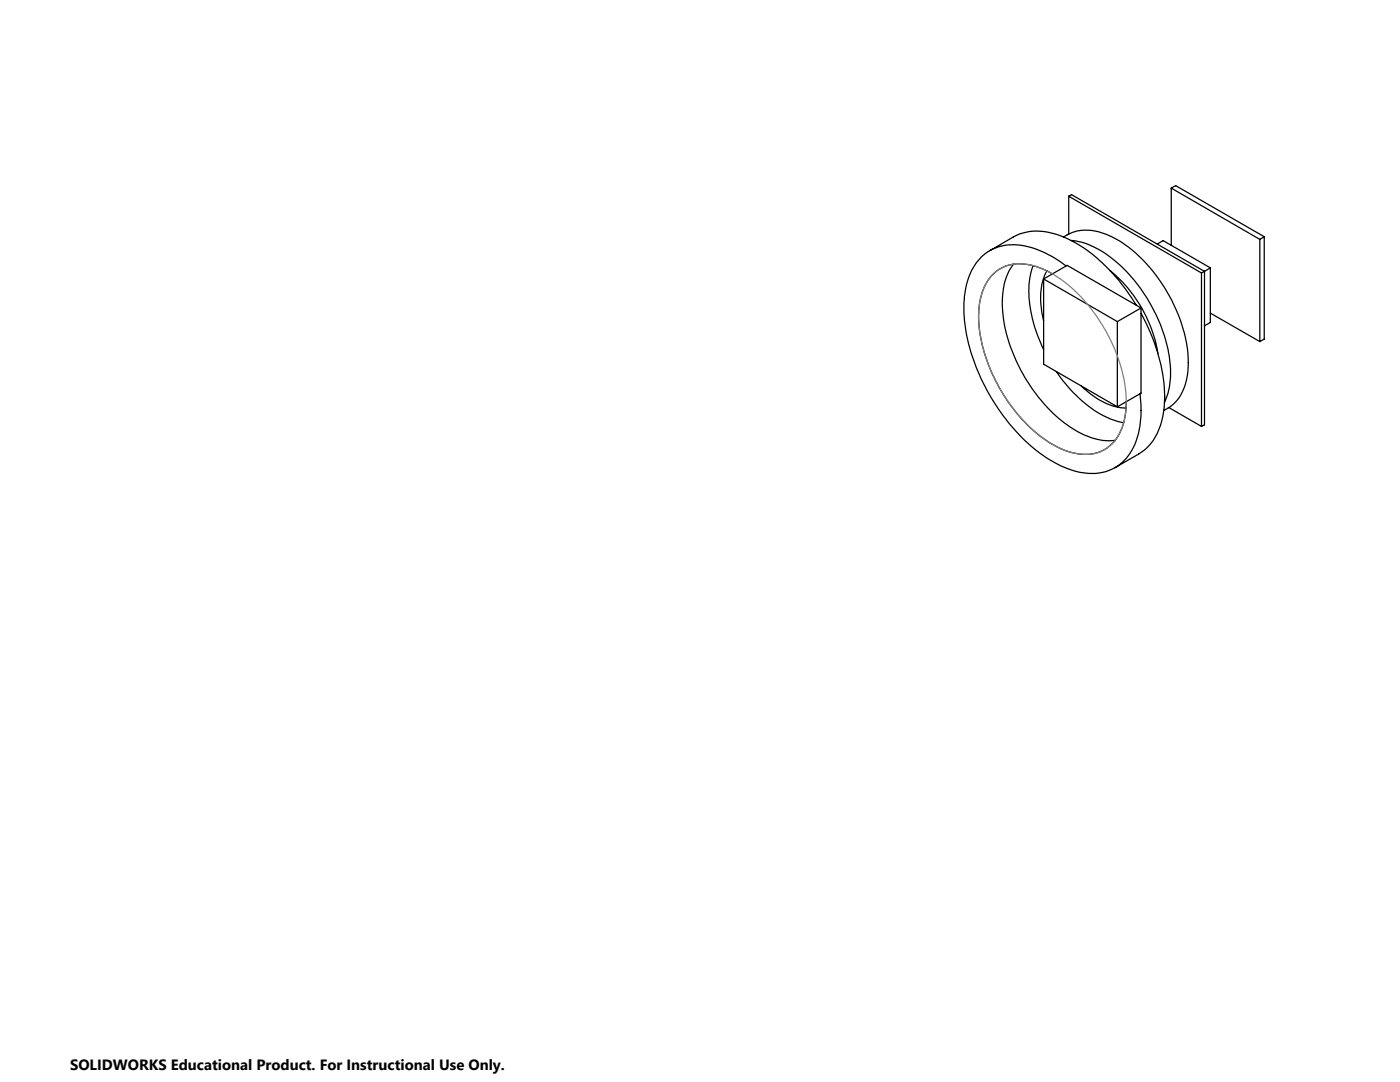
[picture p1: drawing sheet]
<svg xmlns="http://www.w3.org/2000/svg" width="279mm" height="216mm" viewBox="0 0 279 216" stroke-linecap="round" stroke-linejoin="round" font-family="sans-serif">
<g fill="none" stroke="#000" stroke-width=".25">
<path d="M213.3 39.2l26.5 15.3M213.3 39.2v7.5M213.3 39.2l.6-.4 26.5 15.4M233.8 37.5l17.6 10.3M233.8 37.5v11.5M233.8 37.5l.8-.5 17.7 10.2M197.6 50l4.6-2.7a10.8 10.8 0 0 1 9.4-.3 30.6 30.6 0 0 1 13.8 11.7l1.4 2.2M202.2 52.7a14.3 14.3 0 0 0-2 10.7 33.2 33.2 0 0 0 13.9 22.1 13 13 0 0 0 8.4 2.4M206.2 53a20 20 0 0 0 .6 13.1l1.5 3.6M208.3 55.7l14.7 8.5M208.3 55.7l4.7-2.7 14.7 8.5M208.3 55.7v17l14.7 8.5"/>
<path d="M208.9 54a13.6 13.6 0 0 0-.6 10M210 54.6a11.4 11.4 0 0 0-9.3-1.5 8.7 8.7 0 0 0-5.2 7.3 27.7 27.7 0 0 0 4.4 17.7 27.3 27.3 0 0 0 12.8 11.8 9.2 9.2 0 0 0 8.1-.4 10.3 10.3 0 0 0 4-8.7v-.6M212.3 47.3a8.9 8.9 0 0 1 9.1-.3 27.1 27.1 0 0 1 11.4 11.1 26.2 26.2 0 0 1 4.1 17.2 8.4 8.4 0 0 1-4.6 6.6M212.8 53.1a17.5 17.5 0 0 0-11.6-4.2 9.2 9.2 0 0 0-8.1 7.1 25.1 25.1 0 0 0 .9 14.9 39.7 39.7 0 0 0 15.3 20.7 14.8 14.8 0 0 0 10.9 2.6 9.7 9.7 0 0 0 7-7.8 21.9 21.9 0 0 0 .3-7.8M213.7 48a17.3 17.3 0 0 1 10 5.1 32 32 0 0 1 9.9 20.6 13.9 13.9 0 0 1-1.2 6.6M221.6 54a27.1 27.1 0 0 1 9.5 16.5M231 48.7l1.1-.7 9.4 5.4M239.8 54.5v30.6M240.4 54.2l-.6 .3M240.4 54.2v30.6l-.6 .3M241.5 53.4l-1.1 .8M241.5 53.4v10.9l-1.1 .7"/>
<path d="M251.4 47.8v20.4M252.3 47.2v20.5l-.9 .5M252.3 47.2l-.9 .6M210.8 74.2a25.2 25.2 0 0 0 11.3 9.6l2.2 .5M215.8 77a13.8 13.8 0 0 0 8.9 4.4M223 64.2v17M227.7 62.5a33.3 33.3 0 0 1 4.6 19.3 11.5 11.5 0 0 1-5 8.8l-4.8 2.7M227.7 61.5l-4.7 2.7M227.7 61.5v17l-4.7 2.7M241.5 62.5l9.9 5.7M233.3 81.3l6.5 3.8"/>
</g>
<path d="M198.5 54.4a8.5 8.5 0 0 1 8.8-1 26.4 26.4 0 0 1 12.4 11 29.4 29.4 0 0 1 5 17.6 9.4 9.4 0 0 1-4.6 7.9 10.6 10.6 0 0 1-9.6-1 32.2 32.2 0 0 1-13.7-17.5 21.6 21.6 0 0 1-.7-13.2l.9-2z" fill="none" stroke="#808080" stroke-width=".25"/>
<text font-size="3" x="14" y="213.5">SOLIDWORKS Educational Product. For Instructional Use Only.</text>
</svg>
